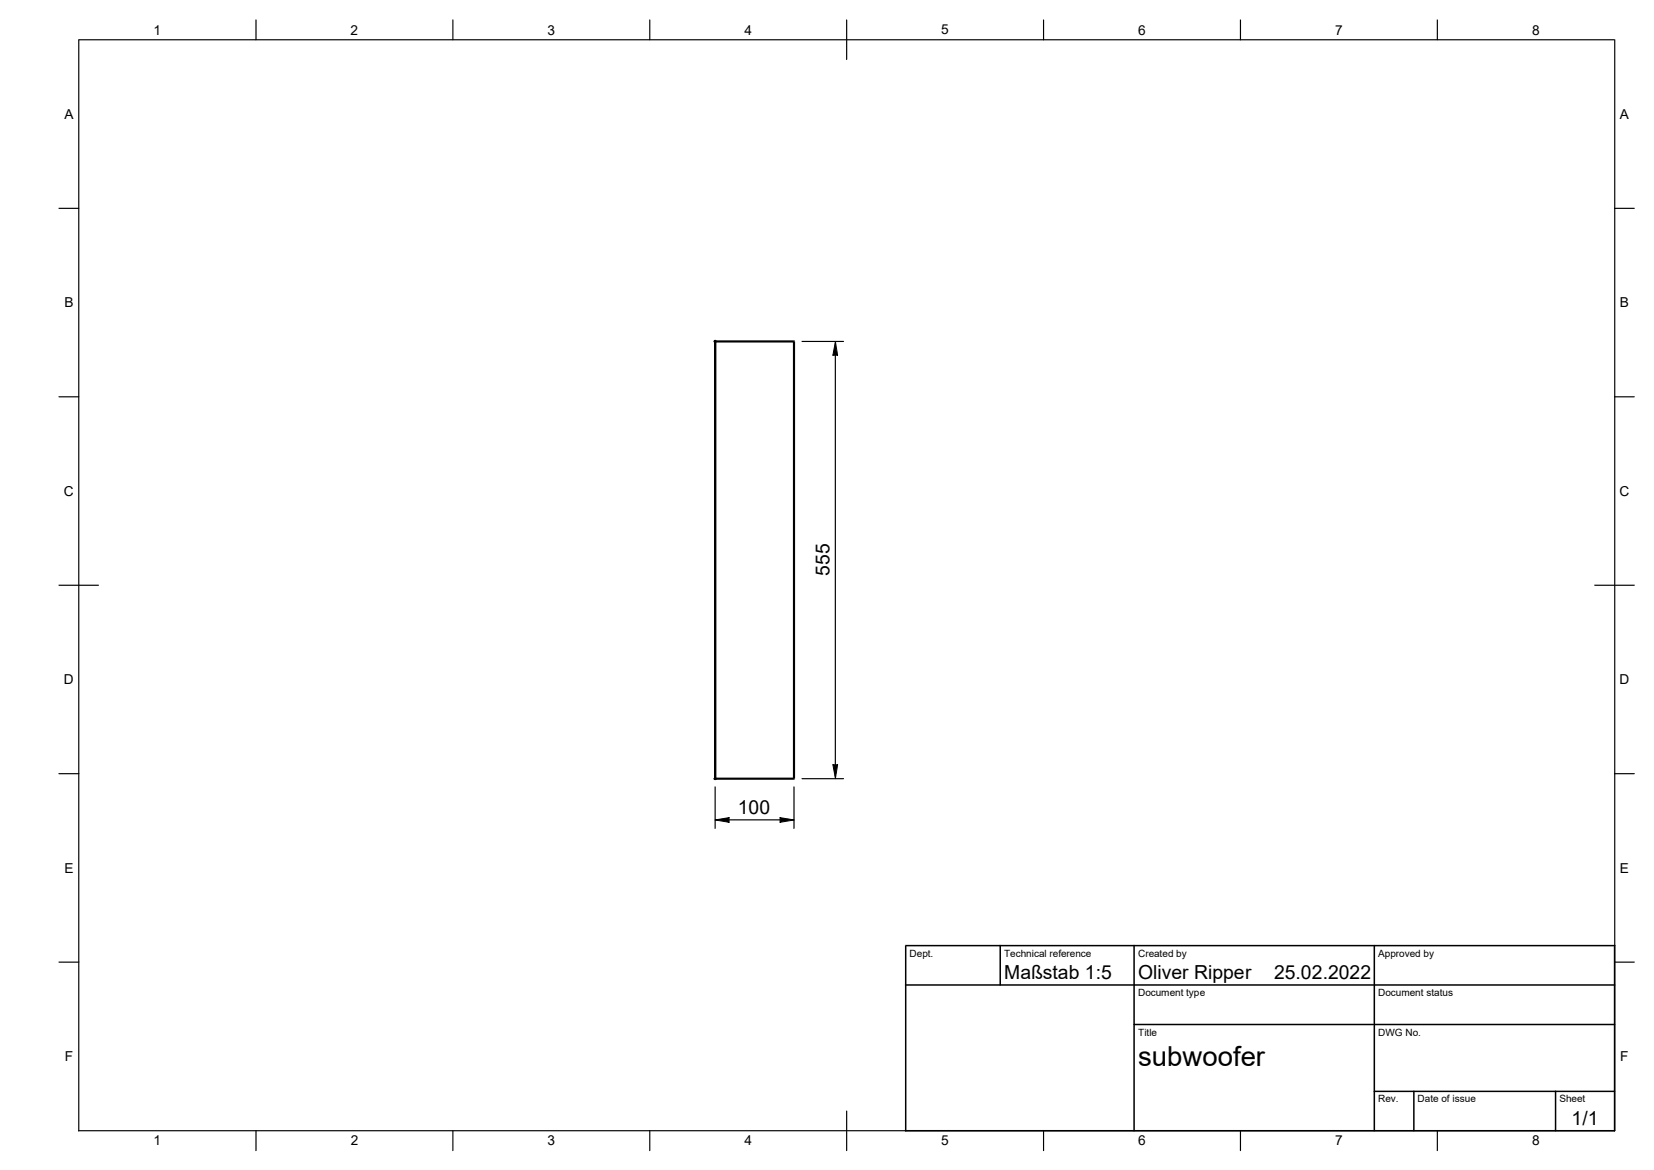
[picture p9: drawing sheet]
<svg xmlns="http://www.w3.org/2000/svg" width="420mm" height="297mm" viewBox="0 0 420 297" stroke-linecap="round" stroke-linejoin="round" font-family="sans-serif">
<g fill="#000">
<path d="M212.1 86.7l.6 3.5h-1.2zM211.5 194.1h1.2l-.6 3.6zM181.6 208.1l3.5-.5v1.1zM198.1 207.6l3.5 .5-3.5 .6z"/>
<path d="M19.9 10.1h.3v277l-.2 .1z" fill-rule="evenodd"/>
<path d="M19.9 9.9l.1 .2z" fill-rule="evenodd"/>
<path d="M64.9 5l.3 .1v5l-.2 .1z" fill-rule="evenodd"/>
<path d="M114.9 5l.2 .1v5l-.1 .1z" fill-rule="evenodd"/>
<path d="M164.8 5l.3 .1v5l-.1 .1z" fill-rule="evenodd"/>
<path d="M214.8 5l.3 .1v10l-.1 .1z" fill-rule="evenodd"/>
<path d="M264.8 5l.3 .1v5l-.1 .1z" fill-rule="evenodd"/>
<path d="M314.8 5l.3 .1v5l-.1 .1z" fill-rule="evenodd"/>
<path d="M364.8 5l.3 .1v5l-.1 .1z" fill-rule="evenodd"/>
<path d="M410 9.9l.2 .2z" fill-rule="evenodd"/>
<path d="M20 9.9h390v.3h-390z" fill-rule="evenodd"/>
<path d="M14.9 52.7l5.3 .2-.2 .1h-5z" fill-rule="evenodd"/>
<path d="M409.9 52.7l5.2 .2-.1 .1h-5z" fill-rule="evenodd"/>
<path d="M181.4 86.4l.2 .3h-.3z" fill-rule="evenodd"/>
<path d="M181.6 86.4h20v.6h-20z" fill-rule="evenodd"/>
<path d="M201.3 86.7h.6v111h-.6z" fill-rule="evenodd"/>
<path d="M201.6 86.4l.3 .3h-.3z" fill-rule="evenodd"/>
<path d="M203.6 86.5l10.7 .2-.1 .1h-10.5z" fill-rule="evenodd"/>
<path d="M14.9 100.6l5.3 .1-.2 .2h-5z" fill-rule="evenodd"/>
<path d="M409.9 100.6l5.2 .1-.1 .2h-5z" fill-rule="evenodd"/>
<path d="M14.9 148.4l10.2 .1-.1 .2h-10z" fill-rule="evenodd"/>
<path d="M404.9 148.4l10.2 .1-.1 .2h-10z" fill-rule="evenodd"/>
<path d="M14.9 196.3l5.3 .1-.2 .2h-5z" fill-rule="evenodd"/>
<path d="M181.4 199.7l.3 .1v10.5l-.1 .1z" fill-rule="evenodd"/>
<path d="M181.3 197.7h.3v.3z" fill-rule="evenodd"/>
<path d="M181.3 86.7h.6v111h-.6z" fill-rule="evenodd"/>
<path d="M181.4 86.4h.3l.2 .3v111l-.3 .3-.3-.2z" fill-rule="evenodd"/>
<path d="M201.5 199.7l.3 .1v10.5l-.2 .1z" fill-rule="evenodd"/>
<path d="M181.6 197.4h20v.6h-20z" fill-rule="evenodd"/>
<path d="M201.6 197.7h.3l-.3 .3z" fill-rule="evenodd"/>
<path d="M203.6 197.5l10.7 .2-.1 .1h-10.5z" fill-rule="evenodd"/>
<path d="M212 90l.3 .2v103.9l-.2 .2z" fill-rule="evenodd"/>
<path d="M409.9 196.3l5.2 .1-.1 .2h-5z" fill-rule="evenodd"/>
<path d="M185 208l13.2 .1-.1 .2h-13z" fill-rule="evenodd"/>
<path d="M230 239.9h180.1l.1 .1-.2 .2h-180z" fill-rule="evenodd"/>
<path d="M14.9 244.1l5.3 .1-.2 .2h-5z" fill-rule="evenodd"/>
<path d="M229.8 239.9h.2v.1z" fill-rule="evenodd"/>
<path d="M229.8 240h.4v47.1l-.2 .2-.2-.2z" fill-rule="evenodd"/>
<path d="M229.9 249.9h180.1l.2 .1-.2 .2h-180l-.2-.1z" fill-rule="evenodd"/>
<path d="M253.8 239.9h.2l.2 .1v10l-.2 .2-.2-.1z" fill-rule="evenodd"/>
<path d="M409.9 244.1l5.2 .1-.1 .2h-5z" fill-rule="evenodd"/>
<path d="M287.9 259.9h122.1l.2 .2-.2 .2h-122l-.2-.2z" fill-rule="evenodd"/>
<path d="M348.9 276.9h61.1l.2 .1-.2 .2h-61l-.2-.1z" fill-rule="evenodd"/>
<path d="M19.9 286.9h390.1l.1 .1-.1 .2h-390z" fill-rule="evenodd"/>
<path d="M64.9 286.9l.3 .1v5.1l-.2 .1z" fill-rule="evenodd"/>
<path d="M114.9 286.9l.2 .1v5.1l-.1 .1z" fill-rule="evenodd"/>
<path d="M164.8 286.9l.3 .1v5.1l-.1 .1z" fill-rule="evenodd"/>
<path d="M214.8 282l.3 .1v10l-.1 .1z" fill-rule="evenodd"/>
<path d="M229.9 286.9h180.1l.2 .1-.2 .2h-180l-.2-.1z" fill-rule="evenodd"/>
<path d="M264.8 286.9l.3 .1v5.1l-.1 .1z" fill-rule="evenodd"/>
<path d="M287.9 239.9l.3 .1v47l-.2 .2-.2-.1z" fill-rule="evenodd"/>
<path d="M314.8 286.9l.3 .1v5.1l-.1 .1z" fill-rule="evenodd"/>
<path d="M348.9 239.9l.3 .1v47l-.2 .2-.2-.1z" fill-rule="evenodd"/>
<path d="M358.8 276.9h.3l.1 .1v10l-.2 .2-.2-.1z" fill-rule="evenodd"/>
<path d="M364.8 286.9l.3 .1v5.1l-.1 .1z" fill-rule="evenodd"/>
<path d="M394.8 276.9h.3l.1 .1v10l-.2 .2-.2-.1z" fill-rule="evenodd"/>
<path d="M409.9 10.1h.3v277l-.2 .1z" fill-rule="evenodd"/>
<path d="M409.9 239.9l.3 .1v47l-.2 .2-.2-.1z" fill-rule="evenodd"/>
<circle cx="181.6" cy="86.6" r=".25"/>
<circle cx="181.6" cy="197.7" r=".26"/>
</g>
<path d="M181.4 86.5l.3-.1v.5h-.3zM212.1 86.7l.6 3.5h-1.2zM181.4 197.5h.3v.4l-.3-.1zM211.5 194.1h1.2l-.6 3.6zM181.6 208.2l3.5-.6v1.1zM198.1 207.6l3.5 .6-3.5 .5z" fill="none" stroke="#000" stroke-width=".25"/>
<text font-size="7" x="289" y="270.6">subwoofer</text>
<g font-size="4.9">
<text x="210.7" y="146.2" transform="rotate(-90 210.7 146.2)">555</text>
<text x="187.4" y="206.7">100</text>
<text x="255" y="248.6">Maßstab 1:5</text>
<text x="289" y="248.6">Oliver Ripper</text>
<text x="323.5" y="248.6">25.02.2022</text>
<text x="399.1" y="285.7">1/1</text>
</g>
<g font-size="3.5">
<text x="39" y="8.8">1</text>
<text x="89" y="8.8">2</text>
<text x="139" y="8.8">3</text>
<text x="189" y="8.8">4</text>
<text x="239" y="8.7">5</text>
<text x="289" y="8.8">6</text>
<text x="339" y="8.8">7</text>
<text x="389" y="8.8">8</text>
<text x="16.3" y="30.2">A</text>
<text x="411.3" y="30.2">A</text>
<text x="16.3" y="78">B</text>
<text x="411.3" y="78">B</text>
<text x="16.2" y="125.9">C</text>
<text x="411.2" y="125.9">C</text>
<text x="16.2" y="173.7">D</text>
<text x="411.2" y="173.7">D</text>
<text x="16.3" y="221.5">E</text>
<text x="411.3" y="221.5">E</text>
<text x="16.4" y="269.3">F</text>
<text x="411.4" y="269.3">F</text>
<text x="39" y="290.7">1</text>
<text x="89" y="290.7">2</text>
<text x="139" y="290.7">3</text>
<text x="189" y="290.7">4</text>
<text x="239" y="290.7">5</text>
<text x="289" y="290.7">6</text>
<text x="339" y="290.7">7</text>
<text x="389" y="290.7">8</text>
</g>
<g font-size="2.5">
<text x="231" y="242.9">Dept.</text>
<text x="255" y="242.9">Technical reference</text>
<text x="289" y="242.9">Created by</text>
<text x="350" y="242.9">Approved by</text>
<text x="289" y="252.9">Document type</text>
<text x="350" y="252.9">Document status</text>
<text x="289" y="262.9">Title</text>
<text x="350" y="262.9">DWG No.</text>
<text x="350" y="279.9">Rev.</text>
<text x="360" y="279.9">Date of issue</text>
<text x="396" y="279.9">Sheet</text>
</g>
</svg>
